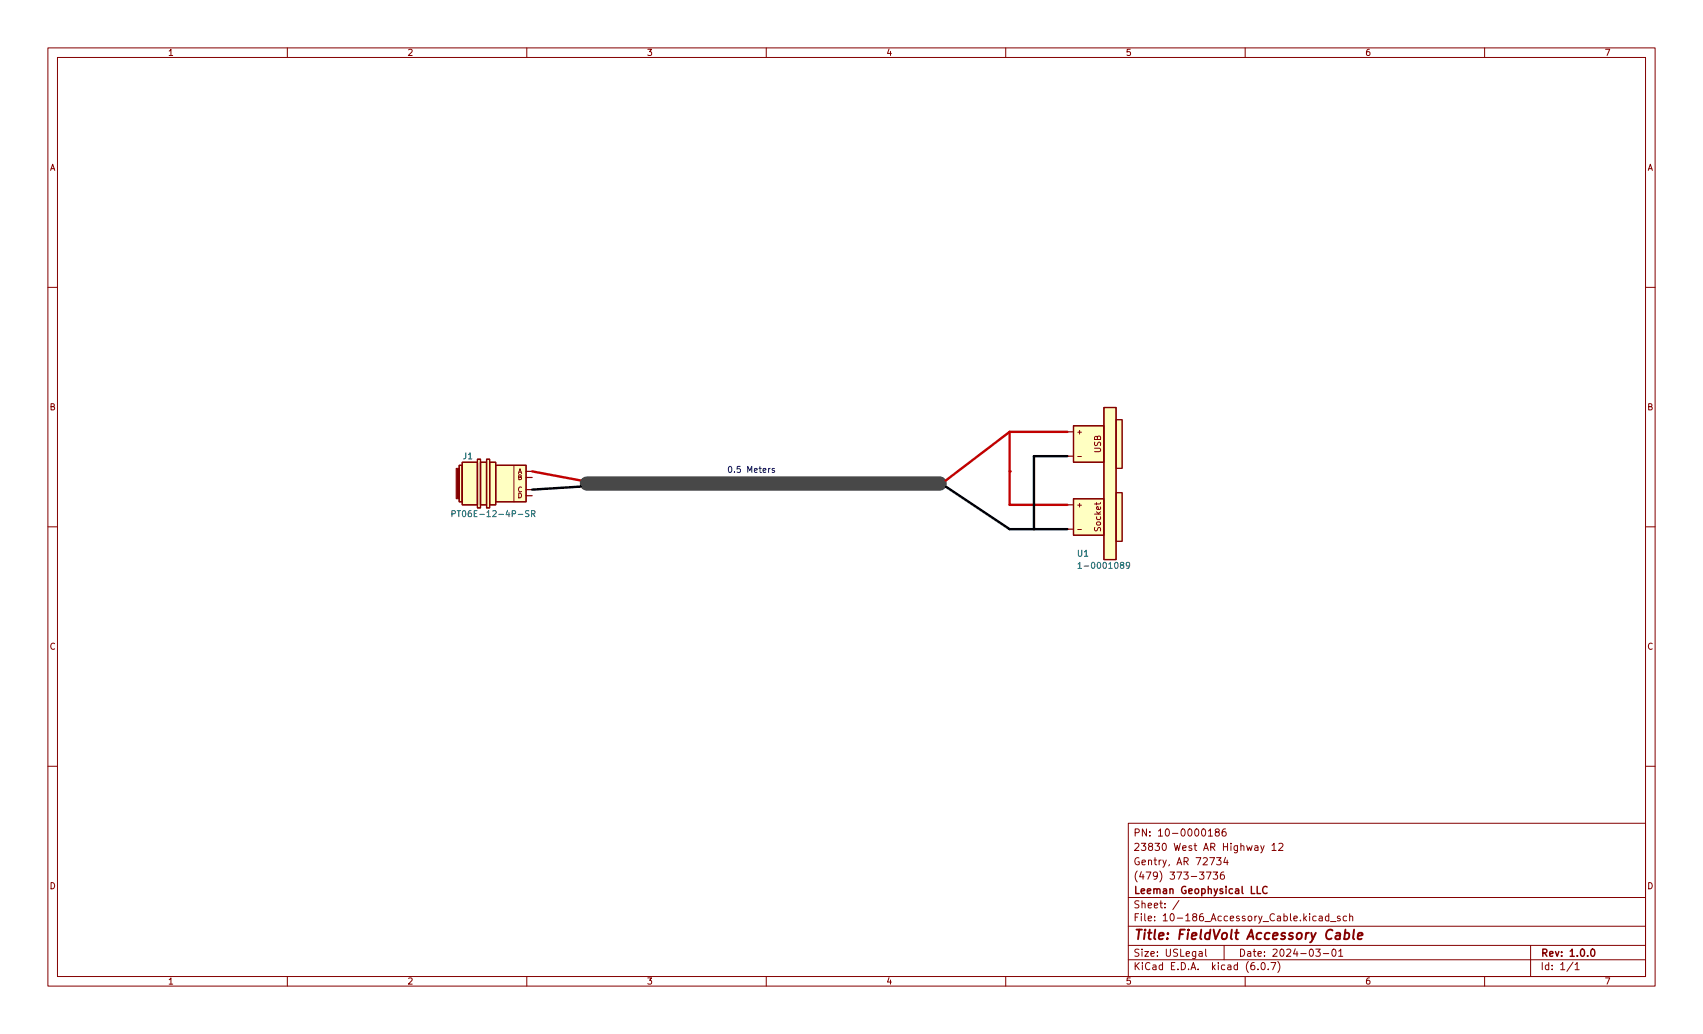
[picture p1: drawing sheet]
<svg xmlns="http://www.w3.org/2000/svg" width="356mm" height="216mm" viewBox="0 0 356 216" stroke-linecap="round" stroke-linejoin="round" font-family="sans-serif">
<g fill="none" stroke="#840000" stroke-width=".21">
<path d="M10 10h335.6v195.9h-335.6zM12 12h331.6v191.9h-331.6zM60 10v2M110 10v2M160 10v2M210 10v2M260 10v2M310 10v2M10 60h2M343.6 60h2M107.3 97.2v7.6M233 87.6h1.3v10.2h-1.3z"/>
<path d="M10 110h2M233 102.9h1.3v10.1h-1.3zM343.6 110h2M10 160h2M343.6 160h2M235.6 171.9h108v32h-108zM252.3 173.5l.4-.4v1.5M252.3 174.6h.9M254 179.1h1l-.5 .5 .4 .2v.6l-.2 .2-.7-.2M254 173.7l-.3-.3 .1-.2 .2-.1 .5 .1 .1 .2-.1 .2-.6 .2-.2 .2 .1 .4 .2 .2h.3l.3-.3v-.3l-.3-.3M255.9 179l-.4 1.1h1M255.9 173.1l-.4 .1a1.01 1.01 0 0 0 0 1.4l.5-.2v-.5l-.3-.3-.4 .1-.1 .2"/>
<path d="M256.2 179.6v1M263.2 176.6l.4 1M264 176.6l-.5 1.3-.3 .2M265.6 176.5l.4-.4v1.5M265.6 177.6h.9M267 176.2l.6-.1 .3 .4-.9 1.1h.9M235.6 197.4h108M235.6 193.4h108M235.6 187.4h108M246.2 188l-1.3 1.9M250.4 198.7h.6v1M251 199l-.5 .1-.2 .2 .2 .4 .5-.1"/>
<path d="M251.7 198.2v1.3l.3 .2M251.9 182.1h1l-.7 1.5M253.3 182.1h.9l-.5 .5 .5 .2v.6l-.2 .2-.7-.2M255.5 182.1l-.4 .1a1.01 1.01 0 0 0 0 1.4l.5-.2 .1-.5-.3-.3h-.3l-.3 .3M255.6 197.4v3M274.7 198.2h1l-.5 .5 .4 .2v.6l-.2 .2-.7-.2M275.5 191.4h.5l.1 .9M276.1 191.6l-.5 .1-.2 .2 .2 .4 .5-.1M276.3 199.1h1.2M277.5 191.4l-.5-.1-.3 .3 .2 .6h.6M277.5 190.8v1.5M277.8 192.4h1.2"/>
<path d="M278.3 198.2h.2a.8 .8 0 0 1 .5 .7 .8 .8 0 0 1-.5 .8 1 1 0 0 1-.2-1.5zM279.5 198.6l.5-.4v1.5M279.5 199.7h.9M279.8 191.4l-.3-.1-.3 .2 .1 .2 .5 .2v.3h-.6M281.2 191.4l-.5-.1-.2 .3 .1 .6h.6M281.8 191.4l.2-.1 .4 .1 .1 .9M281.8 190.8v1.5M319.6 197.4v6.5M60 203.9v2M110 203.9v2M160 203.9v2M210 203.9v2"/>
<path d="M235.6 200.4h108M260 203.9v2M262.7 202.3v.2M263.5 201h.2a.8 .8 0 0 1 .5 .7 .8 .8 0 0 1-.5 .8 1 1 0 0 1-.2-1.5zM264.8 202.3v.2M265.4 201h1l-.7 1.5M266.8 200.8a1.72 1.72 0 0 1 0 2.2M310 203.9v2M328.5 200.9l-1.3 1.9M328.9 201.4l.4-.4v1.5M328.9 202.5h.8"/>
</g>
<path d="M262.5 185.1v1.5h.7M264.6 185.2a.71 .71 0 0 0-1 .5 .71 .71 0 0 0 .7 .9l.3-.2M332.4 198.2h.1a.8 .8 0 0 1 .5 .7 .8 .8 0 0 1-.5 .8 1 1 0 0 1-.1-1.5z" fill="none" stroke="#840000" stroke-width=".3"/>
<path d="M280.8 194.9h.8l.2 .3-.1 .5a.66 .66 0 0 1-1 .3M280.9 194.1l-.2 2M282.7 194.1l-.2 1.7 .3 .3M283.5 195.4l1-.2v-.3l-.6-.1-.3 .3v.9h.7" fill="none" stroke="#840000" stroke-width=".4"/>
<g fill="#ffffc2" stroke="#ffffc2" stroke-width=".21">
<path d="M95.9 97.2h.6v7.6h-.6z"/>
<path d="M96.5 96.5h3.2v8.9h-3.2z"/>
<path d="M100.3 96.5h1.3v8.9h-1.3z"/>
<path d="M102.2 96.5h1.3v8.9h-1.3z"/>
<path d="M103.5 97.2h6.4v7.6h-6.4z"/>
<path d="M99.7 95.9h.6v10.1h-.6z"/>
<path d="M101.6 95.9h.6v10.1h-.6z"/>
<path d="M224.2 104.1h6.3v7.7h-6.3z"/>
<path d="M224.2 88.9h6.3v7.6h-6.3z"/>
<path d="M233 102.9h1.3v10.1h-1.3z"/>
<path d="M233 87.6h1.3v10.2h-1.3z"/>
<path d="M230.5 85.1h2.5v31.7h-2.5z"/>
</g>
<g fill="none" stroke="#840000" stroke-width=".25">
<path d="M95.9 97.2h.6v7.6h-.6zM96.5 96.5h3.2v8.9h-3.2zM99.7 95.9h.6v10.1h-.6zM100.3 96.5h1.3v8.9h-1.3zM101.6 95.9h.6v10.1h-.6zM102.2 96.5h1.3v8.9h-1.3zM103.5 97.2h6.4v7.6h-6.4zM109.9 99.7h1.2M109.9 98.4h1.2M222.9 95.3h1.3M222.9 90.2h1.3M224.2 88.9h6.3v7.6h-6.3z"/>
<path d="M230.5 85.1h2.5v31.7h-2.5zM109.9 103.5h1.2M109.9 102.2h1.2M222.9 110.5h1.3M222.9 105.4h1.3M224.2 104.1h6.3v7.7h-6.3z"/>
</g>
<path d="M95.2 97.8h.7v6.3h-.7z" fill="#840000" stroke="#840000" stroke-width=".21"/>
<path d="M94.4 107.3l.6-.1v-.5l-.6-.1v1.3M95.5 106.6h.7M110.4 106.7h-.6v.4l.5 .2 .1 .3-.2 .3-.5-.1M111 107.3l.6-.1 .1-.5-.7-.1v1.3M111.3 107.3l.4 .6M225.1 117.8l.4-.4v1.3M225.1 118.7h.7M235.9 118l-.3 .2-.3-.1-.1-.6 .4-.1 .3 .3-.1 .7-.2 .2-.3 .1" fill="none" stroke="#006464" stroke-width=".21"/>
<path d="M160.9 97.8l-.4 .2M161.7 97.9l-.3-.1-.2 .2 .1 .2 .4 .1v.3h-.5" fill="none" stroke="#0000c2" stroke-width=".21"/>
<path d="M111.1 98.4l10.2 1.9M210.8 90.2v15.2h12.1" fill="none" stroke="#c20000" stroke-width=".5"/>
<path d="M122.6 101h73.6" fill="none" stroke="#484848" stroke-width="3"/>
<path d="M215.9 95.3h7M121.3 101.6l-10.2 .6M197.5 101.6l13.3 8.9" fill="none" stroke="#000" stroke-width=".5"/>
<circle cx="210.8" cy="98.4" r=".25" fill="#c20000"/>
<path d="M215.9 95.3v15.2M210.8 110.5h12.1" fill="none" stroke="#000" stroke-width=".5"/>
<path d="M222.9 90.2h-12.1l-13.3 10.1" fill="none" stroke="#c20000" stroke-width=".5"/>
<text font-size="2.8" fill="#840000" x="236.6" y="196.2">Title: FieldVolt Accessory Cable</text>
<g font-size="2.1" fill="#840000">
<text x="236.6" y="177.6">23830 West AR Highway 12</text>
<text x="236.6" y="174.6">PN: 10-0000186</text>
<text x="236.6" y="183.6">(479) 373-3736</text>
<text x="236.6" y="180.6">Gentry, AR 72734</text>
<text x="236.6" y="189.7">Sheet: /</text>
<text x="236.6" y="186.7">Leeman Geophysical LLC</text>
<text x="236.6" y="192.4">File: 10-186_Accessory_Cable.kicad_sch</text>
<text x="236.6" y="202.5">KiCad E.D.A. kicad (6.0.7)</text>
<text x="236.6" y="199.7">Size: USLegal</text>
<text x="258.6" y="199.7">Date: 2024-03-01</text>
<text x="321.6" y="199.7">Rev: 1.0.0</text>
<text x="321.6" y="202.5">Id: 1/1</text>
</g>
<g font-size="1.8" fill="#840000">
<text x="35" y="11.6">1</text>
<text x="85" y="11.6">2</text>
<text x="135" y="11.6">3</text>
<text x="185" y="11.6">4</text>
<text x="235" y="11.6">5</text>
<text x="285" y="11.6">6</text>
<text x="335" y="11.6">7</text>
<text x="10.3" y="35.6">A</text>
<text x="343.9" y="35.6">A</text>
<text x="10.3" y="85.7">B</text>
<text x="343.9" y="85.7">B</text>
<text x="229.9" y="94.6" transform="rotate(-90 229.9 94.6)">USB</text>
<text x="229.9" y="110.8" transform="rotate(-90 229.9 110.8)">Socket</text>
<text x="10.3" y="135.6">C</text>
<text x="343.9" y="135.6">C</text>
<text x="10.3" y="185.7">D</text>
<text x="343.9" y="185.7">D</text>
<text x="35" y="205.6">1</text>
<text x="85" y="205.6">2</text>
<text x="135" y="205.6">3</text>
<text x="185" y="205.6">4</text>
<text x="235" y="205.6">5</text>
<text x="285" y="205.6">6</text>
<text x="335" y="205.6">7</text>
</g>
<g font-size="1.8" fill="#006464">
<text x="96.7" y="95.9">J1</text>
<text x="96.1" y="107.9">PT06E-12-4P-SR</text>
<text x="225" y="116.2">U1</text>
<text x="226.3" y="118.7">1-0001089</text>
</g>
<text font-size="1.8" fill="#0000c2" x="151.8" y="98.7">0.5 Meters</text>
<g font-size="1.4" fill="#840000">
<text x="225" y="90.7">+</text>
<text x="225.2" y="95.8">-</text>
<text x="108.1" y="98.9">A</text>
<text x="108.1" y="100.2">B</text>
<text x="108.1" y="102.7">C</text>
<text x="108.1" y="104">D</text>
<text x="225" y="105.9">+</text>
<text x="225.2" y="111">-</text>
</g>
</svg>
